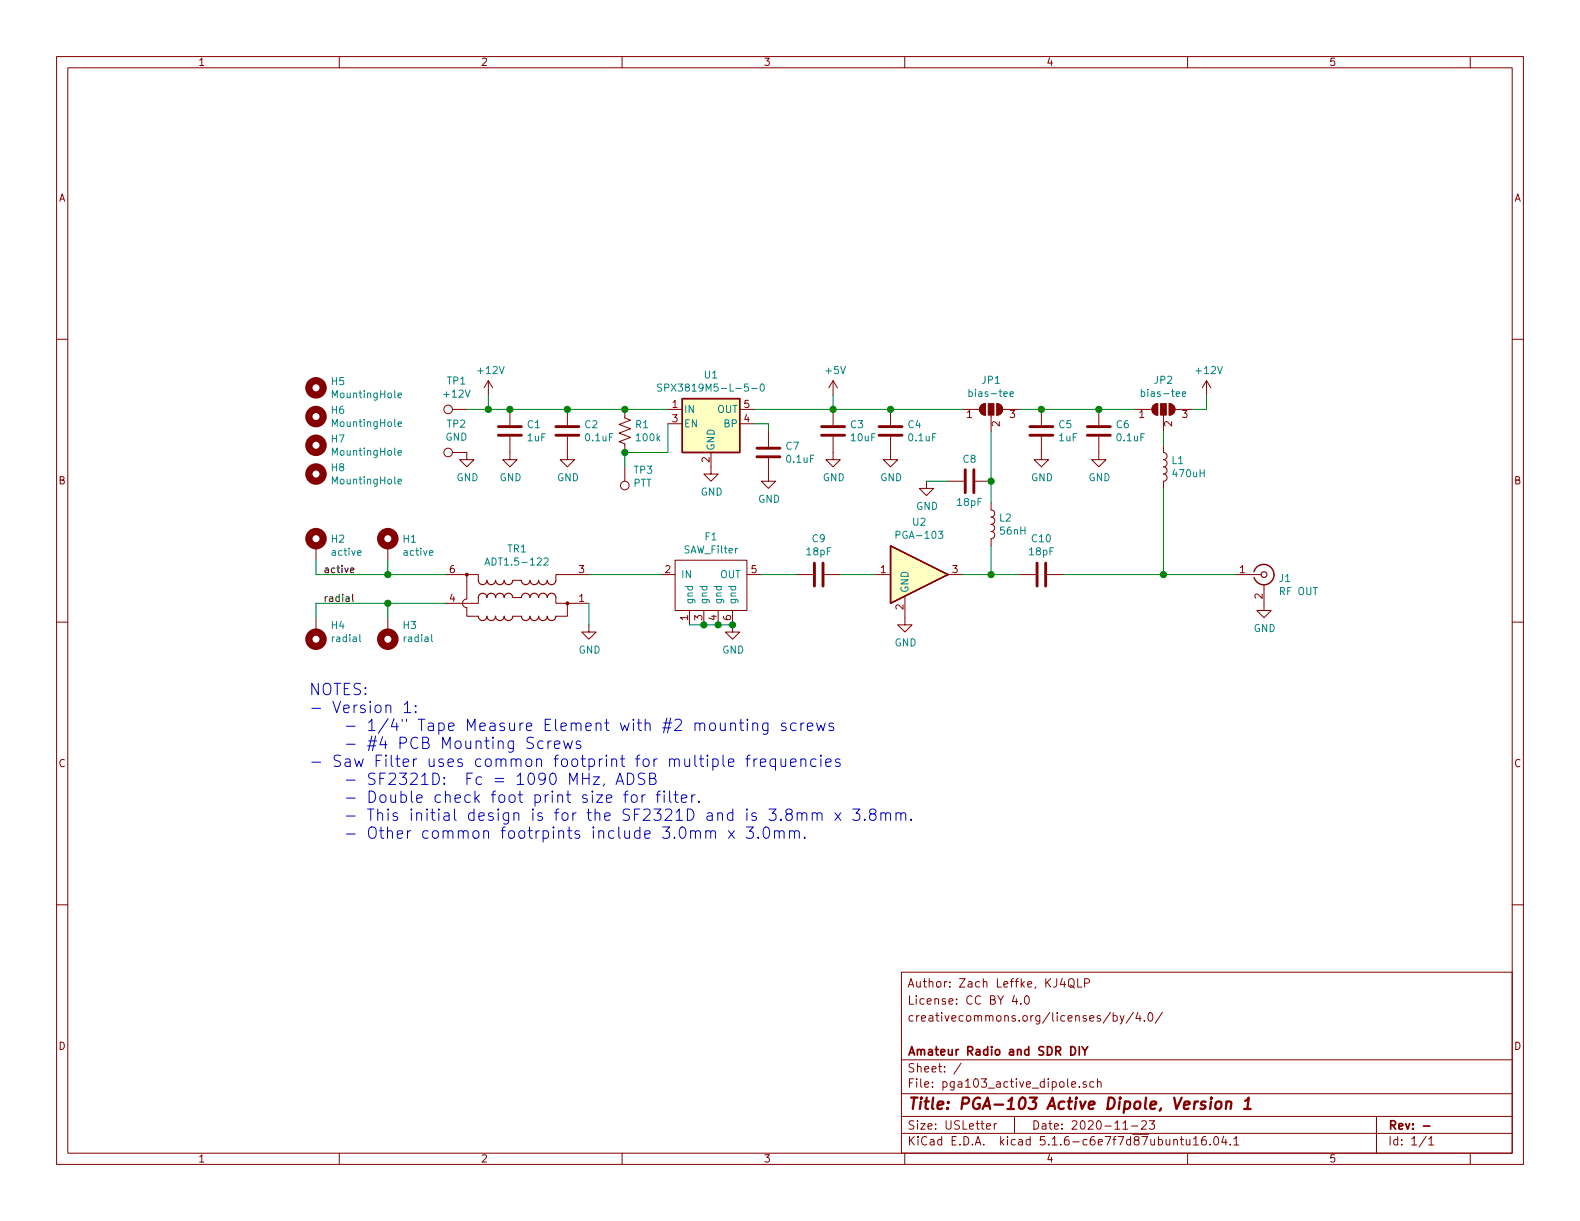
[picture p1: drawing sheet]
EESchema Schematic File Version 4
EELAYER 30 0
EELAYER END
$Descr USLetter 11000 8500
encoding utf-8
Sheet 1 1
Title "PGA-103 Active Dipole, Version 1"
Date "2020-11-23"
Rev "-"
Comp "Amateur Radio and SDR DIY"
Comment1 ""
Comment2 "creativecommons.org/licenses/by/4.0/"
Comment3 "License: CC BY 4.0"
Comment4 "Author: Zach Leffke, KJ4QLP"
$EndDescr
$Comp
L RF_Amplifier:PGA-103 U2
U 1 1
P 6400 4000
F 0 "U2" H 6400 4367 50  0000 C CNN
F 1 "PGA-103" H 6400 4276 50  0000 C CNN
F 2 "Package_TO_SOT_SMD:SOT-89-3" H 6450 4400 50  0001 C CNN
F 3 "https://www.minicircuits.com/pdfs/PGA-103+.pdf" H 6400 4000 50  0001 C CNN
	1    6400 4000
	1    0    0    -1  
$EndComp
$Comp
L power:GND #PWR014
U 1 1
P 8800 4200
F 0 "#PWR014" H 8800 3950 50  0001 C CNN
F 1 "GND" H 8805 4027 50  0000 C CNN
F 2 "" H 8800 4200 50  0001 C CNN
F 3 "" H 8800 4200 50  0001 C CNN
	1    8800 4200
	1    0    0    -1  
$EndComp
$Comp
L power:+12V #PWR03
U 1 1
P 8400 2750
F 0 "#PWR03" H 8400 2600 50  0001 C CNN
F 1 "+12V" H 8415 2923 50  0000 C CNN
F 2 "" H 8400 2750 50  0001 C CNN
F 3 "" H 8400 2750 50  0001 C CNN
	1    8400 2750
	1    0    0    -1  
$EndComp
$Comp
L Regulator_Linear:SPX3819M5-L-5-0 U1
U 1 1
P 4950 2950
F 0 "U1" H 4950 3292 50  0000 C CNN
F 1 "SPX3819M5-L-5-0" H 4950 3201 50  0000 C CNN
F 2 "Package_TO_SOT_SMD:SOT-23-5" H 4950 3275 50  0001 C CNN
F 3 "https://www.exar.com/content/document.ashx?id=22106&languageid=1033&type=Datasheet&partnumber=SPX3819&filename=SPX3819.pdf&part=SPX3819" H 4950 2950 50  0001 C CNN
	1    4950 2950
	1    0    0    -1  
$EndComp
$Comp
L Connector:Conn_Coaxial J1
U 1 1
P 8800 4000
F 0 "J1" H 8900 3975 50  0000 L CNN
F 1 "RF OUT" H 8900 3884 50  0000 L CNN
F 2 "Connector_Coaxial:SMA_Samtec_SMA-J-P-X-ST-EM1_EdgeMount" H 8800 4000 50  0001 C CNN
F 3 " ~" H 8800 4000 50  0001 C CNN
	1    8800 4000
	1    0    0    -1  
$EndComp
$Comp
L Mechanical:MountingHole_Pad H3
U 1 1
P 2700 4400
F 0 "H3" H 2600 4357 50  0000 R CNN
F 1 "radial" H 2600 4448 50  0000 R CNN
F 2 "MountingHole:MountingHole_2.5mm_Pad_Via" H 2700 4400 50  0001 C CNN
F 3 "~" H 2700 4400 50  0001 C CNN
	1    2700 4400
	-1   0    0    1   
$EndComp
$Comp
L Mechanical:MountingHole_Pad H1
U 1 1
P 2700 3800
F 0 "H1" H 2800 3849 50  0000 L CNN
F 1 "active" H 2800 3758 50  0000 L CNN
F 2 "MountingHole:MountingHole_2.5mm_Pad_Via" H 2700 3800 50  0001 C CNN
F 3 "~" H 2700 3800 50  0001 C CNN
	1    2700 3800
	1    0    0    -1  
$EndComp
$Comp
L Transformer:ADT1.5-122 TR1
U 1 1
P 3600 4100
F 0 "TR1" H 3600 4381 50  0000 C CNN
F 1 "ADT1.5-122" H 3600 4290 50  0000 C CNN
F 2 "minicircuits_footprints:Mini-Circuits_CD542_H2.84mm" H 3600 3700 50  0001 C CNN
F 3 "https://www.minicircuits.com/pdfs/ADT1.5-122+.pdf" V 3450 4100 50  0001 C CNN
	1    3600 4100
	-1   0    0    -1  
$EndComp
$Comp
L power:GND #PWR016
U 1 1
P 4100 4350
F 0 "#PWR016" H 4100 4100 50  0001 C CNN
F 1 "GND" H 4105 4177 50  0000 C CNN
F 2 "" H 4100 4350 50  0001 C CNN
F 3 "" H 4100 4350 50  0001 C CNN
	1    4100 4350
	1    0    0    -1  
$EndComp
$Comp
L kicad_KJ4QLP:SAW_Filter F1
U 1 1
P 4950 3950
F 0 "F1" H 4950 4165 50  0000 C CNN
F 1 "SAW_Filter" H 4950 4074 50  0000 C CNN
F 2 "kj4qlp:SM3838-6_3.8mmx3.8mm" H 4950 3950 50  0001 C CNN
F 3 "" H 4950 3950 50  0001 C CNN
	1    4950 3950
	1    0    0    -1  
$EndComp
$Comp
L Device:C C10
U 1 1
P 7250 4000
F 0 "C10" V 6998 4000 50  0000 C CNN
F 1 "18pF" V 7089 4000 50  0000 C CNN
F 2 "digikey-footprints:0805" H 7288 3850 50  0001 C CNN
F 3 "~" H 7250 4000 50  0001 C CNN
	1    7250 4000
	0    1    1    0   
$EndComp
$Comp
L Device:L L1
U 1 1
P 8100 3250
F 0 "L1" H 8153 3296 50  0000 L CNN
F 1 "470uH" H 8153 3205 50  0000 L CNN
F 2 "digikey-footprints:0805" H 8100 3250 50  0001 C CNN
F 3 "~" H 8100 3250 50  0001 C CNN
	1    8100 3250
	1    0    0    -1  
$EndComp
$Comp
L Device:L L2
U 1 1
P 6900 3650
F 0 "L2" H 6953 3696 50  0000 L CNN
F 1 "56nH" H 6953 3605 50  0000 L CNN
F 2 "digikey-footprints:0805" H 6900 3650 50  0001 C CNN
F 3 "~" H 6900 3650 50  0001 C CNN
	1    6900 3650
	1    0    0    -1  
$EndComp
$Comp
L Device:C C9
U 1 1
P 5700 4000
F 0 "C9" V 5448 4000 50  0000 C CNN
F 1 "18pF" V 5539 4000 50  0000 C CNN
F 2 "digikey-footprints:0805" H 5738 3850 50  0001 C CNN
F 3 "~" H 5700 4000 50  0001 C CNN
	1    5700 4000
	0    1    1    0   
$EndComp
$Comp
L Device:C C4
U 1 1
P 6200 3000
F 0 "C4" H 6315 3046 50  0000 L CNN
F 1 "0.1uF" H 6315 2955 50  0000 L CNN
F 2 "digikey-footprints:0805" H 6238 2850 50  0001 C CNN
F 3 "~" H 6200 3000 50  0001 C CNN
	1    6200 3000
	1    0    0    -1  
$EndComp
$Comp
L Device:C C3
U 1 1
P 5800 3000
F 0 "C3" H 5915 3046 50  0000 L CNN
F 1 "10uF" H 5915 2955 50  0000 L CNN
F 2 "digikey-footprints:0805" H 5838 2850 50  0001 C CNN
F 3 "~" H 5800 3000 50  0001 C CNN
	1    5800 3000
	1    0    0    -1  
$EndComp
$Comp
L power:GND #PWR011
U 1 1
P 4950 3250
F 0 "#PWR011" H 4950 3000 50  0001 C CNN
F 1 "GND" H 4955 3077 50  0000 C CNN
F 2 "" H 4950 3250 50  0001 C CNN
F 3 "" H 4950 3250 50  0001 C CNN
	1    4950 3250
	1    0    0    -1  
$EndComp
$Comp
L power:GND #PWR012
U 1 1
P 5350 3300
F 0 "#PWR012" H 5350 3050 50  0001 C CNN
F 1 "GND" H 5355 3127 50  0000 C CNN
F 2 "" H 5350 3300 50  0001 C CNN
F 3 "" H 5350 3300 50  0001 C CNN
	1    5350 3300
	1    0    0    -1  
$EndComp
$Comp
L Device:R_US R1
U 1 1
P 4350 3000
F 0 "R1" H 4418 3046 50  0000 L CNN
F 1 "100k" H 4418 2955 50  0000 L CNN
F 2 "digikey-footprints:0805" V 4390 2990 50  0001 C CNN
F 3 "~" H 4350 3000 50  0001 C CNN
	1    4350 3000
	1    0    0    -1  
$EndComp
$Comp
L Jumper:SolderJumper_3_Open JP2
U 1 1
P 8100 2850
F 0 "JP2" H 8100 3055 50  0000 C CNN
F 1 "bias-tee" H 8100 2964 50  0000 C CNN
F 2 "Jumper:SolderJumper-3_P1.3mm_Open_RoundedPad1.0x1.5mm" H 8100 2850 50  0001 C CNN
F 3 "~" H 8100 2850 50  0001 C CNN
	1    8100 2850
	1    0    0    -1  
$EndComp
$Comp
L Jumper:SolderJumper_3_Open JP1
U 1 1
P 6900 2850
F 0 "JP1" H 6900 3055 50  0000 C CNN
F 1 "bias-tee" H 6900 2964 50  0000 C CNN
F 2 "Jumper:SolderJumper-3_P1.3mm_Open_RoundedPad1.0x1.5mm" H 6900 2850 50  0001 C CNN
F 3 "~" H 6900 2850 50  0001 C CNN
	1    6900 2850
	1    0    0    -1  
$EndComp
$Comp
L Device:C C7
U 1 1
P 5350 3150
F 0 "C7" H 5465 3196 50  0000 L CNN
F 1 "0.1uF" H 5465 3105 50  0000 L CNN
F 2 "digikey-footprints:0805" H 5388 3000 50  0001 C CNN
F 3 "~" H 5350 3150 50  0001 C CNN
	1    5350 3150
	1    0    0    -1  
$EndComp
$Comp
L Device:C C1
U 1 1
P 3550 3000
F 0 "C1" H 3665 3046 50  0000 L CNN
F 1 "1uF" H 3665 2955 50  0000 L CNN
F 2 "digikey-footprints:0805" H 3588 2850 50  0001 C CNN
F 3 "~" H 3550 3000 50  0001 C CNN
	1    3550 3000
	1    0    0    -1  
$EndComp
Wire Wire Line
	2700 3900 2700 4000
Wire Wire Line
	2700 4000 3100 4000
Wire Wire Line
	3100 4200 2700 4200
Wire Wire Line
	2700 4200 2700 4300
Wire Wire Line
	4100 4200 4100 4350
Wire Wire Line
	4100 4000 4600 4000
$Comp
L Device:C C2
U 1 1
P 3950 3000
F 0 "C2" H 4065 3046 50  0000 L CNN
F 1 "0.1uF" H 4065 2955 50  0000 L CNN
F 2 "digikey-footprints:0805" H 3988 2850 50  0001 C CNN
F 3 "~" H 3950 3000 50  0001 C CNN
	1    3950 3000
	1    0    0    -1  
$EndComp
$Comp
L Device:C C5
U 1 1
P 7250 3000
F 0 "C5" H 7365 3046 50  0000 L CNN
F 1 "1uF" H 7365 2955 50  0000 L CNN
F 2 "digikey-footprints:0805" H 7288 2850 50  0001 C CNN
F 3 "~" H 7250 3000 50  0001 C CNN
	1    7250 3000
	1    0    0    -1  
$EndComp
$Comp
L Device:C C6
U 1 1
P 7650 3000
F 0 "C6" H 7765 3046 50  0000 L CNN
F 1 "0.1uF" H 7765 2955 50  0000 L CNN
F 2 "digikey-footprints:0805" H 7688 2850 50  0001 C CNN
F 3 "~" H 7650 3000 50  0001 C CNN
	1    7650 3000
	1    0    0    -1  
$EndComp
$Comp
L power:+12V #PWR01
U 1 1
P 3400 2750
F 0 "#PWR01" H 3400 2600 50  0001 C CNN
F 1 "+12V" H 3415 2923 50  0000 C CNN
F 2 "" H 3400 2750 50  0001 C CNN
F 3 "" H 3400 2750 50  0001 C CNN
	1    3400 2750
	1    0    0    -1  
$EndComp
$Comp
L Connector:TestPoint TP1
U 1 1
P 3250 2850
F 0 "TP1" V 3445 2922 50  0000 C CNN
F 1 "+12V" V 3354 2922 50  0000 C CNN
F 2 "TestPoint:TestPoint_Pad_2.0x2.0mm" H 3450 2850 50  0001 C CNN
F 3 "~" H 3450 2850 50  0001 C CNN
	1    3250 2850
	0    -1   -1   0   
$EndComp
$Comp
L Connector:TestPoint TP2
U 1 1
P 3250 3150
F 0 "TP2" V 3445 3222 50  0000 C CNN
F 1 "GND" V 3354 3222 50  0000 C CNN
F 2 "TestPoint:TestPoint_Pad_2.0x2.0mm" H 3450 3150 50  0001 C CNN
F 3 "~" H 3450 3150 50  0001 C CNN
	1    3250 3150
	0    -1   -1   0   
$EndComp
$Comp
L power:GND #PWR04
U 1 1
P 3250 3150
F 0 "#PWR04" H 3250 2900 50  0001 C CNN
F 1 "GND" H 3255 2977 50  0000 C CNN
F 2 "" H 3250 3150 50  0001 C CNN
F 3 "" H 3250 3150 50  0001 C CNN
	1    3250 3150
	1    0    0    -1  
$EndComp
$Comp
L power:GND #PWR05
U 1 1
P 3550 3150
F 0 "#PWR05" H 3550 2900 50  0001 C CNN
F 1 "GND" H 3555 2977 50  0000 C CNN
F 2 "" H 3550 3150 50  0001 C CNN
F 3 "" H 3550 3150 50  0001 C CNN
	1    3550 3150
	1    0    0    -1  
$EndComp
$Comp
L power:GND #PWR06
U 1 1
P 3950 3150
F 0 "#PWR06" H 3950 2900 50  0001 C CNN
F 1 "GND" H 3955 2977 50  0000 C CNN
F 2 "" H 3950 3150 50  0001 C CNN
F 3 "" H 3950 3150 50  0001 C CNN
	1    3950 3150
	1    0    0    -1  
$EndComp
$Comp
L power:GND #PWR07
U 1 1
P 5800 3150
F 0 "#PWR07" H 5800 2900 50  0001 C CNN
F 1 "GND" H 5805 2977 50  0000 C CNN
F 2 "" H 5800 3150 50  0001 C CNN
F 3 "" H 5800 3150 50  0001 C CNN
	1    5800 3150
	1    0    0    -1  
$EndComp
$Comp
L power:GND #PWR08
U 1 1
P 6200 3150
F 0 "#PWR08" H 6200 2900 50  0001 C CNN
F 1 "GND" H 6205 2977 50  0000 C CNN
F 2 "" H 6200 3150 50  0001 C CNN
F 3 "" H 6200 3150 50  0001 C CNN
	1    6200 3150
	1    0    0    -1  
$EndComp
$Comp
L power:GND #PWR013
U 1 1
P 6450 3350
F 0 "#PWR013" H 6450 3100 50  0001 C CNN
F 1 "GND" H 6455 3177 50  0000 C CNN
F 2 "" H 6450 3350 50  0001 C CNN
F 3 "" H 6450 3350 50  0001 C CNN
	1    6450 3350
	1    0    0    -1  
$EndComp
$Comp
L power:GND #PWR09
U 1 1
P 7250 3150
F 0 "#PWR09" H 7250 2900 50  0001 C CNN
F 1 "GND" H 7255 2977 50  0000 C CNN
F 2 "" H 7250 3150 50  0001 C CNN
F 3 "" H 7250 3150 50  0001 C CNN
	1    7250 3150
	1    0    0    -1  
$EndComp
$Comp
L power:GND #PWR010
U 1 1
P 7650 3150
F 0 "#PWR010" H 7650 2900 50  0001 C CNN
F 1 "GND" H 7655 2977 50  0000 C CNN
F 2 "" H 7650 3150 50  0001 C CNN
F 3 "" H 7650 3150 50  0001 C CNN
	1    7650 3150
	1    0    0    -1  
$EndComp
$Comp
L power:GND #PWR017
U 1 1
P 5100 4350
F 0 "#PWR017" H 5100 4100 50  0001 C CNN
F 1 "GND" H 5105 4177 50  0000 C CNN
F 2 "" H 5100 4350 50  0001 C CNN
F 3 "" H 5100 4350 50  0001 C CNN
	1    5100 4350
	1    0    0    -1  
$EndComp
Wire Wire Line
	4800 4350 4900 4350
Wire Wire Line
	4900 4350 5000 4350
Connection ~ 4900 4350
Wire Wire Line
	5000 4350 5100 4350
Connection ~ 5000 4350
Connection ~ 5100 4350
Wire Wire Line
	3250 2850 3400 2850
Wire Wire Line
	3400 2750 3400 2850
Connection ~ 3400 2850
Wire Wire Line
	3400 2850 3550 2850
Wire Wire Line
	3550 2850 3950 2850
Connection ~ 3550 2850
Wire Wire Line
	3950 2850 4350 2850
Connection ~ 3950 2850
Wire Wire Line
	4350 2850 4650 2850
Connection ~ 4350 2850
Wire Wire Line
	4650 2950 4650 3150
Wire Wire Line
	4650 3150 4350 3150
$Comp
L Connector:TestPoint TP3
U 1 1
P 4350 3250
F 0 "TP3" H 4292 3276 50  0000 R CNN
F 1 "PTT" H 4292 3367 50  0000 R CNN
F 2 "TestPoint:TestPoint_Pad_2.0x2.0mm" H 4550 3250 50  0001 C CNN
F 3 "~" H 4550 3250 50  0001 C CNN
	1    4350 3250
	-1   0    0    1   
$EndComp
Wire Wire Line
	4350 3150 4350 3250
Connection ~ 4350 3150
Wire Wire Line
	5250 2950 5350 2950
Wire Wire Line
	5350 2950 5350 3000
Wire Wire Line
	5250 2850 5800 2850
Wire Wire Line
	5800 2850 6200 2850
Connection ~ 5800 2850
Wire Wire Line
	6200 2850 6700 2850
Connection ~ 6200 2850
Wire Wire Line
	7100 2850 7250 2850
Wire Wire Line
	7250 2850 7650 2850
Connection ~ 7250 2850
Wire Wire Line
	7900 2850 7650 2850
Connection ~ 7650 2850
Wire Wire Line
	8100 3000 8100 3100
Wire Wire Line
	6700 4000 6900 4000
Wire Wire Line
	6900 3800 6900 4000
Connection ~ 6900 4000
Wire Wire Line
	6900 4000 7100 4000
Wire Wire Line
	6600 3350 6450 3350
$Comp
L Device:C C8
U 1 1
P 6750 3350
F 0 "C8" V 6900 3350 50  0000 C CNN
F 1 "18pF" V 6600 3350 50  0000 C CNN
F 2 "digikey-footprints:0805" H 6788 3200 50  0001 C CNN
F 3 "~" H 6750 3350 50  0001 C CNN
	1    6750 3350
	0    -1   -1   0   
$EndComp
Wire Wire Line
	6900 3000 6900 3350
Wire Wire Line
	6900 3350 6900 3500
Connection ~ 6900 3350
Wire Wire Line
	6100 4000 5850 4000
Wire Wire Line
	5550 4000 5300 4000
$Comp
L power:+5V #PWR02
U 1 1
P 5800 2750
F 0 "#PWR02" H 5800 2600 50  0001 C CNN
F 1 "+5V" H 5815 2923 50  0000 C CNN
F 2 "" H 5800 2750 50  0001 C CNN
F 3 "" H 5800 2750 50  0001 C CNN
	1    5800 2750
	1    0    0    -1  
$EndComp
Wire Wire Line
	8400 2750 8400 2850
Wire Wire Line
	8400 2850 8300 2850
Wire Wire Line
	5800 2750 5800 2850
$Comp
L power:GND #PWR015
U 1 1
P 6300 4300
F 0 "#PWR015" H 6300 4050 50  0001 C CNN
F 1 "GND" H 6305 4127 50  0000 C CNN
F 2 "" H 6300 4300 50  0001 C CNN
F 3 "" H 6300 4300 50  0001 C CNN
	1    6300 4300
	1    0    0    -1  
$EndComp
$Comp
L Mechanical:MountingHole_Pad H4
U 1 1
P 2200 4400
F 0 "H4" H 2100 4357 50  0000 R CNN
F 1 "radial" H 2100 4448 50  0000 R CNN
F 2 "MountingHole:MountingHole_2.5mm_Pad_Via" H 2200 4400 50  0001 C CNN
F 3 "~" H 2200 4400 50  0001 C CNN
	1    2200 4400
	-1   0    0    1   
$EndComp
$Comp
L Mechanical:MountingHole_Pad H2
U 1 1
P 2200 3800
F 0 "H2" H 2300 3849 50  0000 L CNN
F 1 "active" H 2300 3758 50  0000 L CNN
F 2 "MountingHole:MountingHole_2.5mm_Pad_Via" H 2200 3800 50  0001 C CNN
F 3 "~" H 2200 3800 50  0001 C CNN
	1    2200 3800
	1    0    0    -1  
$EndComp
Wire Wire Line
	2700 4000 2200 4000
Wire Wire Line
	2200 4000 2200 3900
Connection ~ 2700 4000
Wire Wire Line
	2700 4200 2200 4200
Wire Wire Line
	2200 4200 2200 4300
Connection ~ 2700 4200
$Comp
L Mechanical:MountingHole H5
U 1 1
P 2200 2700
F 0 "H5" H 2300 2746 50  0000 L CNN
F 1 "MountingHole" H 2300 2655 50  0000 L CNN
F 2 "MountingHole:MountingHole_3.2mm_M3" H 2200 2700 50  0001 C CNN
F 3 "~" H 2200 2700 50  0001 C CNN
	1    2200 2700
	1    0    0    -1  
$EndComp
$Comp
L Mechanical:MountingHole H6
U 1 1
P 2200 2900
F 0 "H6" H 2300 2946 50  0000 L CNN
F 1 "MountingHole" H 2300 2855 50  0000 L CNN
F 2 "MountingHole:MountingHole_3.2mm_M3" H 2200 2900 50  0001 C CNN
F 3 "~" H 2200 2900 50  0001 C CNN
	1    2200 2900
	1    0    0    -1  
$EndComp
$Comp
L Mechanical:MountingHole H7
U 1 1
P 2200 3100
F 0 "H7" H 2300 3146 50  0000 L CNN
F 1 "MountingHole" H 2300 3055 50  0000 L CNN
F 2 "MountingHole:MountingHole_3.2mm_M3" H 2200 3100 50  0001 C CNN
F 3 "~" H 2200 3100 50  0001 C CNN
	1    2200 3100
	1    0    0    -1  
$EndComp
$Comp
L Mechanical:MountingHole H8
U 1 1
P 2200 3300
F 0 "H8" H 2300 3346 50  0000 L CNN
F 1 "MountingHole" H 2300 3255 50  0000 L CNN
F 2 "MountingHole:MountingHole_3.2mm_M3" H 2200 3300 50  0001 C CNN
F 3 "~" H 2200 3300 50  0001 C CNN
	1    2200 3300
	1    0    0    -1  
$EndComp
Wire Wire Line
	7400 4000 8100 4000
Wire Wire Line
	8100 3400 8100 4000
Connection ~ 8100 4000
Wire Wire Line
	8100 4000 8600 4000
Text Label 2250 4000 0    50   ~ 0
active
Text Label 2250 4200 0    50   ~ 0
radial
Text Notes 2150 5850 0    79   ~ 0
NOTES:\n- Version 1:  \n    - 1/4" Tape Measure Element with #2 mounting screws\n    - #4 PCB Mounting Screws\n- Saw Filter uses common footprint for multiple frequencies\n    - SF2321D:  Fc = 1090 MHz, ADSB\n    - Double check foot print size for filter.\n    - This initial design is for the SF2321D and is 3.8mm x 3.8mm.  \n    - Other common footrpints include 3.0mm x 3.0mm.
$EndSCHEMATC
